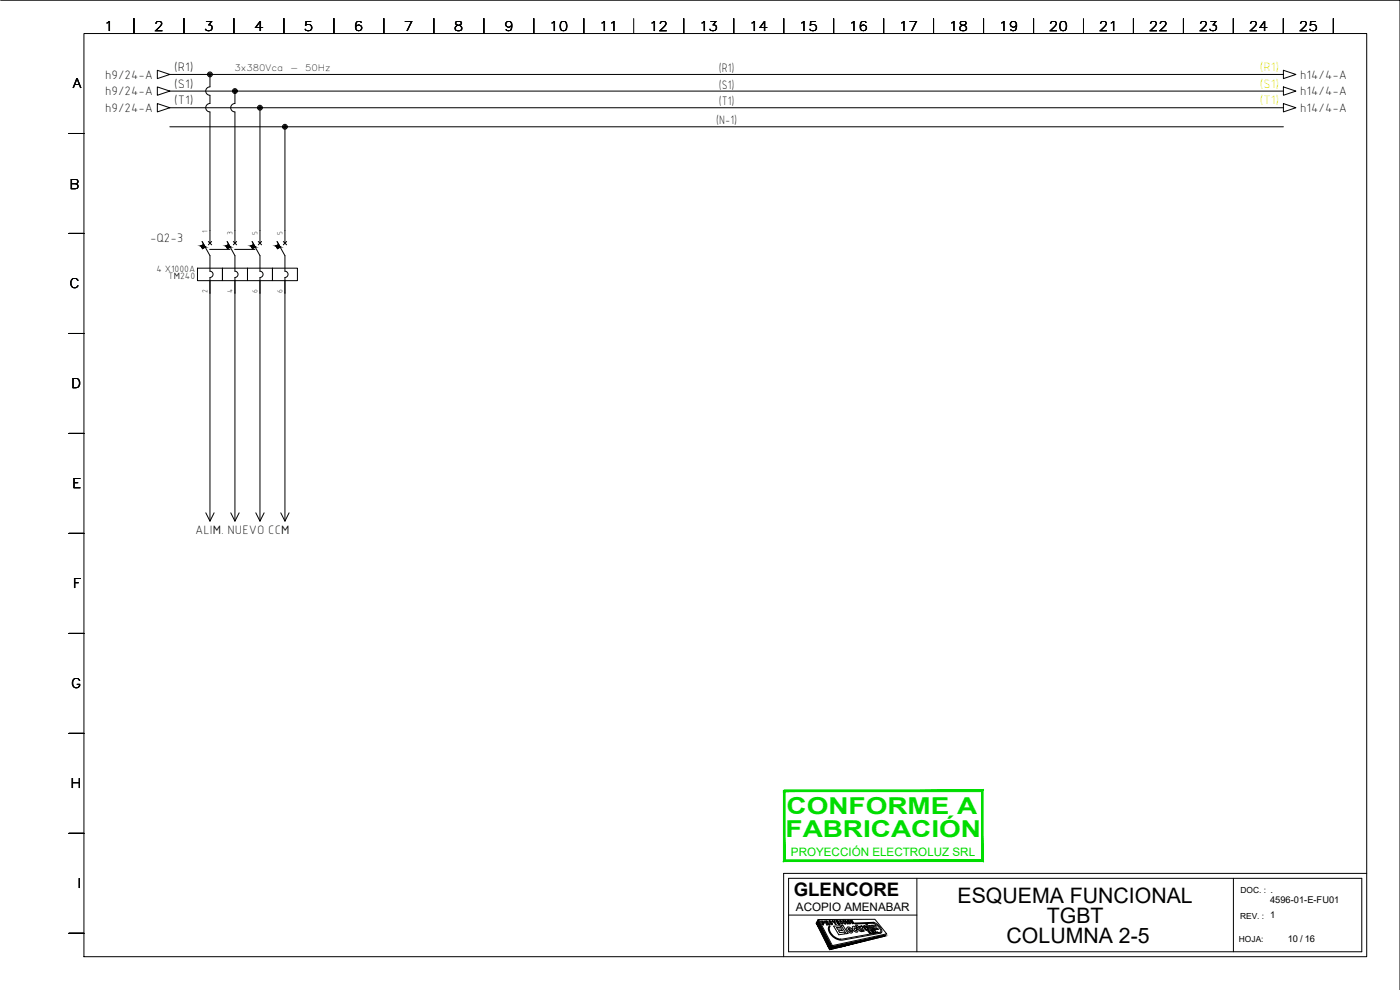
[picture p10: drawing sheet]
<svg xmlns="http://www.w3.org/2000/svg" width="420mm" height="297mm" viewBox="0 0 420 297" stroke-linecap="round" stroke-linejoin="round" font-family="sans-serif">
<g fill="none" stroke="#000" stroke-width=".3">
<path d="M.2 .1h420v296.9M25.2 10.1h385v276.9h-385zM40.2 5.6v4.5M55.2 5.6v4.5M70.2 5.6v4.5M85.2 5.6v4.5M100.2 5.6v4.5M115.2 5.6v4.5M130.2 5.6v4.5M145.2 5.6v4.5M160.2 5.6v4.5M175.2 5.6v4.5"/>
<path d="M190.2 5.6v4.5M205.2 5.6v4.5M220.2 5.6v4.5M235.2 5.6v4.5M250.2 5.6v4.5M265.2 5.6v4.5M280.2 5.6v4.5M295.2 5.6v4.5M310.2 5.6v4.5M325.2 5.6v4.5M340.2 5.6v4.5M355.2 5.6v4.5"/>
<path d="M370.2 5.6v4.5M385.2 5.6v4.5M400.2 5.6v4.5M47.2 21.1l3.8 1.2-3.8 1.3zM47.2 26.1l3.8 1.2-3.8 1.3zM47.2 31.1l3.8 1.2-3.8 1.3zM51 22.3h334.2M51 27.3h334.2M51 32.3h334.2M51 38h334.2M63 22.3v3.8a1.27 1.27 0 0 0-1.3 1.2 1.27 1.27 0 0 0 1.3 1.3v2.5a1.26 1.26 0 0 0-1.3 1.2 1.26 1.26 0 0 0 1.3 1.3v39.3M70.5 27.3v3.8a1.26 1.26 0 0 0-1.3 1.2 1.26 1.26 0 0 0 1.3 1.3v39.3"/>
<path d="M78 32.3v40.6M85.5 38v34.9M385.2 21.1l3.7 1.2-3.7 1.3zM385.2 26.1l3.7 1.2-3.7 1.3zM385.2 31.1l3.7 1.2-3.7 1.3zM20.7 40.1h4.5M20.7 70h4.5M61.6 74.1l-.8 .5-.5-.8 .8-.5-.4-.8 2.3 4.2v4.7a.94 .94 0 0 1 .9 .9 .94 .94 0 0 1-.9 1v73.1M62.5 72.5l1 1M62.9 74.8h6.1M63.5 72.5l-1 1M69.1 74.1l-.8 .5-.5-.8 .8-.5-.4-.8 2.3 4.2v4.7a.94 .94 0 0 1 .9 .9 .94 .94 0 0 1-.9 1v73.1"/>
<path d="M70 72.5l1 1M70.4 74.8h6.1M71 72.5l-1 1M76.6 74.1l-.8 .5-.5-.8 .8-.5-.4-.8 2.3 4.2v4.7a.94 .94 0 0 1 1 .9 .94 .94 0 0 1-1 1v73.1M77.5 72.5l1 1M78.5 72.5l-1 1M84.1 74.1l-.8 .5-.5-.8 .8-.5-.4-.8 2.3 4.2v4.7a.94 .94 0 0 1 .9 .9 .94 .94 0 0 1-.9 1v73.1M85 72.5l1 1M86 72.5l-1 1M59.3 80.5h7.5v3.7h-7.5zM66.8 80.5h7.5v3.7h-7.5zM74.3 80.5h7.5v3.7h-7.5z"/>
<path d="M81.8 80.5h7.5v3.7h-7.5zM20.7 100.1h4.5M20.7 130.1h4.5M61.8 153.9l1.2 2.5 1.3-2.5M69.3 153.9l1.2 2.5 1.3-2.5M76.8 153.9l1.2 2.5 1.3-2.5M84.3 153.9l1.2 2.5 1.3-2.5M20.7 160h4.5M20.7 190.1h4.5M20.7 220.1h4.5M20.7 250h4.5M236.7 263.5h172v22.1h-172z"/>
<path d="M236.7 274.6h38.5M245.5 276l4 7.9-.6 .9-3.9-7.8zM245.7 275.9l16.9-.1 3.5 4.4-16.3 3.5zM246.3 276.3h.6a.4 .4 0 0 1 .4 .3 .4 .4 0 0 1-.1 .4h-.3l.3 .5h-.3zM246.6 276.5h.3l.2 .3h-.3zM248 276.4l.2 .3M248 276.4h-.2l.2 .4 .2-.2M248.3 277h.1M248.3 277h-.2l.3 .5h-.3l-.7-1.2 .9 .1 .7 1.1h-.3l-.3-.4M248.8 276.2l.8 .4 .2 .8-.8-.3zM249 276.4l.5 .4 .1 .5-.4-.4zM249.7 276.3l.7 .3-.1-.4h.3l.4 1.2h-.3z"/>
<path d="M250.2 277.9l1.9-.1 .3 .4-1.3 .1 .3 .5 1.1-.1 .3 .5-1.1 .1 .3 .5 1.3-.1 .3 .5-1.9 .3zM250.8 276.2h.7l.1 .2h-.4l.6 .4-.3 .1 .2 .2h.4l.1 .3h-.7zM252.4 277.7h.6l1.5 2.4h-.5zM252.6 276.5l-.4-.4a.67 .67 0 0 0 0 .8 .67 .67 0 0 0 .8 .2l-.1-.2-.3 .2-.4-.7 .4 .1M253.6 276.2h.3l.6 1h-.2zM253.6 276.9v.2l-.5-.7h.4l-.4-.3a.67 .67 0 0 0 0 .8 .67 .67 0 0 0 .8 .2l-.3-.2M253.8 276.9h.1M254.2 278.3a1.17 1.17 0 0 1 1.6 .8l-1 .1 .5 .4 .6-.3-.1 .5a1.29 1.29 0 0 1-1.6-1.5zM254.4 276.1l.6 .4 .2 .7-.7-.3zM254.5 276.3l.6 .7zM254.6 278.6l.3-.1 .3 .3-.6 .1zM255.1 276.2l.8 .5-.4-.5h.2l.7 .9-.8-.5 .4 .5-.2 .1z"/>
<path d="M256.7 278.6l-.3-.2a.68 .68 0 0 0 .7 .9l-.1-.4M257.2 278.5l-.6-.5-.6-.1a1.08 1.08 0 0 0 .2 1.3 1.08 1.08 0 0 0 1.3 .2l-.1-.6M257.2 278.6h-.4M257.4 278.9h-.4M258 279.2l.6 .3M258.4 278.1l-.5-.2 1.1 1.5h.4l-.6-.9 .2-.2M258.4 278h.1M258.4 278l.2-.2 .4 .5M258.5 279.2l-.8-.9 .2-.1-.2-.3-.5-.4-.4 .1 .3 .4h-.2l1.1 1.3M258.5 279.2l.3 .3h-.2M259 278.3h.1M259.2 277.8a1.22 1.22 0 0 1 1.4 1.4 1.22 1.22 0 0 1-1.4-1.4z"/>
<path d="M259.4 278.1h.5l.4 .4a.3 .3 0 0 1 0 .5 .3 .3 0 0 1-.5-.3zM259.9 277.3l.3-.1 1.4 1.9-.3 .1zM260.5 279.3h.4l.1 .2h-.3l.5 .2 .2 .5-.4-.1-.1-.2h.3l-.4-.1zM260.8 277.7h.3l.9 1-.6-1 .3-.1 1 1.4-.4-.2-.1 .2h-.3zM260.8 279.3h.1M261.5 280l.2 .1zM261.8 279.2l.1 .1M261.8 279.3h-.2l.3 .3v-.3M261.9 277.6h.8l.3 1 .4-.1 .2 .3-.7 .1-.3-1h-.5zM262.1 279.7l.5 .3-.5-.4a.39 .39 0 0 0-.2-.4 .39 .39 0 0 0-.4 0l.6 .9 .2-.1-.2-.3M262.2 277.1a2.96 2.96 0 0 1 2.1 2.6M262.2 277l-5.6 .2-.1-.2 5.6-.3a3.6 3.6 0 0 1 2.6 3l-.2 .1"/>
<path d="M262.3 279.1l1.1 .7-.4 .1zM262.5 279.8l.3 .1zM263.3 279.7l.2 .1zM264.3 279.6l-12 2.2M264.5 279.8l-11.4 2.2a3.9 3.9 0 0 1-4.4-3.9l.2-.4 .3 .1a2.8 2.8 0 0 0 1.6 3.5l1.5 .5M275.2 263.5v22.1M370.2 263.5v22.1M410.2 262.1h-175v24.9M20.7 280h4.5M249.8 284.1l16.1-3.5-.4 .3-16.2 4zM252.3 281.8h.1"/>
<circle cx="63" cy="22.3" r=".73"/>
<circle cx="63" cy="22.3" r=".46"/>
<circle cx="63" cy="22.3" r=".22"/>
<circle cx="70.5" cy="27.3" r=".73"/>
<circle cx="70.5" cy="27.3" r=".46"/>
<circle cx="70.5" cy="27.3" r=".22"/>
<circle cx="78" cy="32.3" r=".73"/>
<circle cx="78" cy="32.3" r=".46"/>
<circle cx="78" cy="32.3" r=".22"/>
<circle cx="85.5" cy="38" r=".73"/>
<circle cx="85.5" cy="38" r=".46"/>
<circle cx="85.5" cy="38" r=".22"/>
</g>
<g fill="#000" stroke="#000" stroke-width=".3">
<path d="M60.3 73.8h1.1l.2 .3zM60.3 73.8l.8-.5 .3 .5zM67.8 73.8h1.1l.2 .3zM67.8 73.8l.8-.5 .3 .5zM75.3 73.8h1.1l.2 .3zM75.3 73.8l.8-.5 .3 .5zM82.8 73.8h1.1l.2 .3zM82.8 73.8l.8-.5 .3 .5zM245.5 276l.5 1h-1zM248.6 284.1h.8l-.5 .7zM249.8 284.1l-.5 .7zM249.8 284.1h2.8l-3.2 .7z"/>
<path d="M264.3 280.9l1.6-.3-.4 .3z"/>
<path d="M60.3 73.8l.2 .3h1.1zM60.5 74.1h1.1l-.8 .5z"/>
<path d="M67.8 73.8l.2 .3h1.1zM68 74.1h1.1l-.8 .5z"/>
<path d="M75.3 73.8l.2 .3h1.1zM75.5 74.1h1.1l-.8 .5z"/>
<path d="M82.8 73.8l.2 .3h1.1zM83 74.1h1.1l-.8 .5z"/>
<path d="M245 277l4.5 6.9-3.5-6.9zM245 277l4.5 6.9h-1z"/>
<path d="M248.5 283.9h1zM248.5 283.9l.9 .2z"/>
<path d="M252.6 284.1l12.9-3.2h-1.2zM249.8 284.1l14.5-3.2-11.7 3.2z"/>
</g>
<path d="M235.4 237v.5l59.6-.5zM235.4 237.5l59.6-.5-.4 .5zM295 237l-.4 .5 .4 21zM294.6 237.5l.4 21-.4-.5zM235.1 258.5h59.9l-.4-.5zM235.6 258h59l-59.5 .5zM235.1 237.3v21.2l.5-.5zM235.1 237.3h.5v20.7z" fill="#0d0" stroke="#0d0" stroke-width=".3"/>
<g font-size="7" fill="#0d0">
<text x="236.1" y="244.2">CONFORME A</text>
<text x="235.8" y="251.2">FABRICACIÓN</text>
</g>
<g font-size="6.4">
<text x="287.4" y="270.9">ESQUEMA FUNCIONAL</text>
<text x="314.2" y="276.9">TGBT</text>
<text x="302.1" y="282.9">COLUMNA 2-5</text>
</g>
<text font-size="5.6" x="238.2" y="268.7">GLENCORE</text>
<g font-size="4">
<text x="31.2" y="9.3">1</text>
<text x="46.2" y="9.3">2</text>
<text x="61.2" y="9.3">3</text>
<text x="76.2" y="9.3">4</text>
<text x="91.2" y="9.3">5</text>
<text x="106.2" y="9.3">6</text>
<text x="121.2" y="9.3">7</text>
<text x="136.2" y="9.3">8</text>
<text x="151.2" y="9.3">9</text>
<text x="164.8" y="9.3">10</text>
<text x="179.8" y="9.3">11</text>
<text x="194.8" y="9.3">12</text>
<text x="209.8" y="9.3">13</text>
<text x="224.8" y="9.3">14</text>
<text x="239.8" y="9.3">15</text>
<text x="254.8" y="9.3">16</text>
<text x="269.8" y="9.3">17</text>
<text x="284.8" y="9.3">18</text>
<text x="299.8" y="9.3">19</text>
<text x="314.8" y="9.3">20</text>
<text x="329.8" y="9.3">21</text>
<text x="344.8" y="9.3">22</text>
<text x="359.8" y="9.3">23</text>
<text x="374.8" y="9.3">24</text>
<text x="389.8" y="9.3">25</text>
<text x="21.8" y="26.6">A</text>
<text x="20.8" y="56.6">B</text>
<text x="20.8" y="86.6">C</text>
<text x="21.4" y="116.6">D</text>
<text x="21.7" y="146.6">E</text>
<text x="21.8" y="176.6">F</text>
<text x="21.4" y="206.6">G</text>
<text x="21.1" y="236.5">H</text>
<text x="23.2" y="266.6">I</text>
</g>
<g font-size="3.9">
<text x="31.5" y="23.6">h9/24-A</text>
<text x="52.2" y="21.3">(R1)</text>
<text x="215.7" y="21.6">(R1)</text>
<text x="390.2" y="23.6">h14/4-A</text>
<text x="31.5" y="28.6">h9/24-A</text>
<text x="52.2" y="26.3">(S1)</text>
<text x="215.7" y="26.6">(S1)</text>
<text x="390.2" y="28.6">h14/4-A</text>
<text x="31.5" y="33.6">h9/24-A</text>
<text x="52.2" y="31.3">(T1)</text>
<text x="215.7" y="31.6">(T1)</text>
<text x="390.2" y="33.6">h14/4-A</text>
<text x="215" y="37.3">(N-1)</text>
<text x="45" y="72.5">-Q2-3</text>
<text x="58.6" y="160.1">ALIM. NUEVO CCM</text>
</g>
<g font-size="3.9" fill="#dd0">
<text x="378.1" y="21.3">(R1)</text>
<text x="378.1" y="26.3">(S1)</text>
<text x="378.1" y="31.3">(T1)</text>
</g>
<text font-size="3.5" fill="#0d0" x="237.4" y="256.7">PROYECCIÓN ELECTROLUZ SRL</text>
<text font-size="3.5" x="238.9" y="273.4">ACOPIO AMENABAR</text>
<g font-size="2.9">
<text x="46.9" y="81.5">4 X1000A</text>
<text x="50.5" y="83.7">TM240</text>
</g>
<g font-size="2.8">
<text x="381.2" y="271">4596-01-E-FU01</text>
<text x="386.5" y="282.7">10 / 16</text>
</g>
<g font-size="2.7">
<text x="70.4" y="21.3">3x380Vca</text>
<text x="87" y="21.3">-</text>
<text x="91.6" y="21.3">50Hz</text>
</g>
<g font-size="2.5">
<text x="372.3" y="268.1">DOC. : .</text>
<text x="372.2" y="275.6">REV. : 1</text>
<text x="371.8" y="282.6">HOJA:</text>
</g>
<g font-size="2.3">
<text x="62.3" y="70" transform="rotate(-90 62.3 70)">1</text>
<text x="69.8" y="70.4" transform="rotate(-90 69.8 70.4)">3</text>
<text x="77.3" y="70.4" transform="rotate(-90 77.3 70.4)">5</text>
<text x="84.8" y="70.4" transform="rotate(-90 84.8 70.4)">5</text>
<text x="62.3" y="88" transform="rotate(-90 62.3 88)">2</text>
<text x="69.8" y="88" transform="rotate(-90 69.8 88)">4</text>
<text x="77.3" y="88" transform="rotate(-90 77.3 88)">6</text>
<text x="84.8" y="88" transform="rotate(-90 84.8 88)">6</text>
</g>
</svg>
